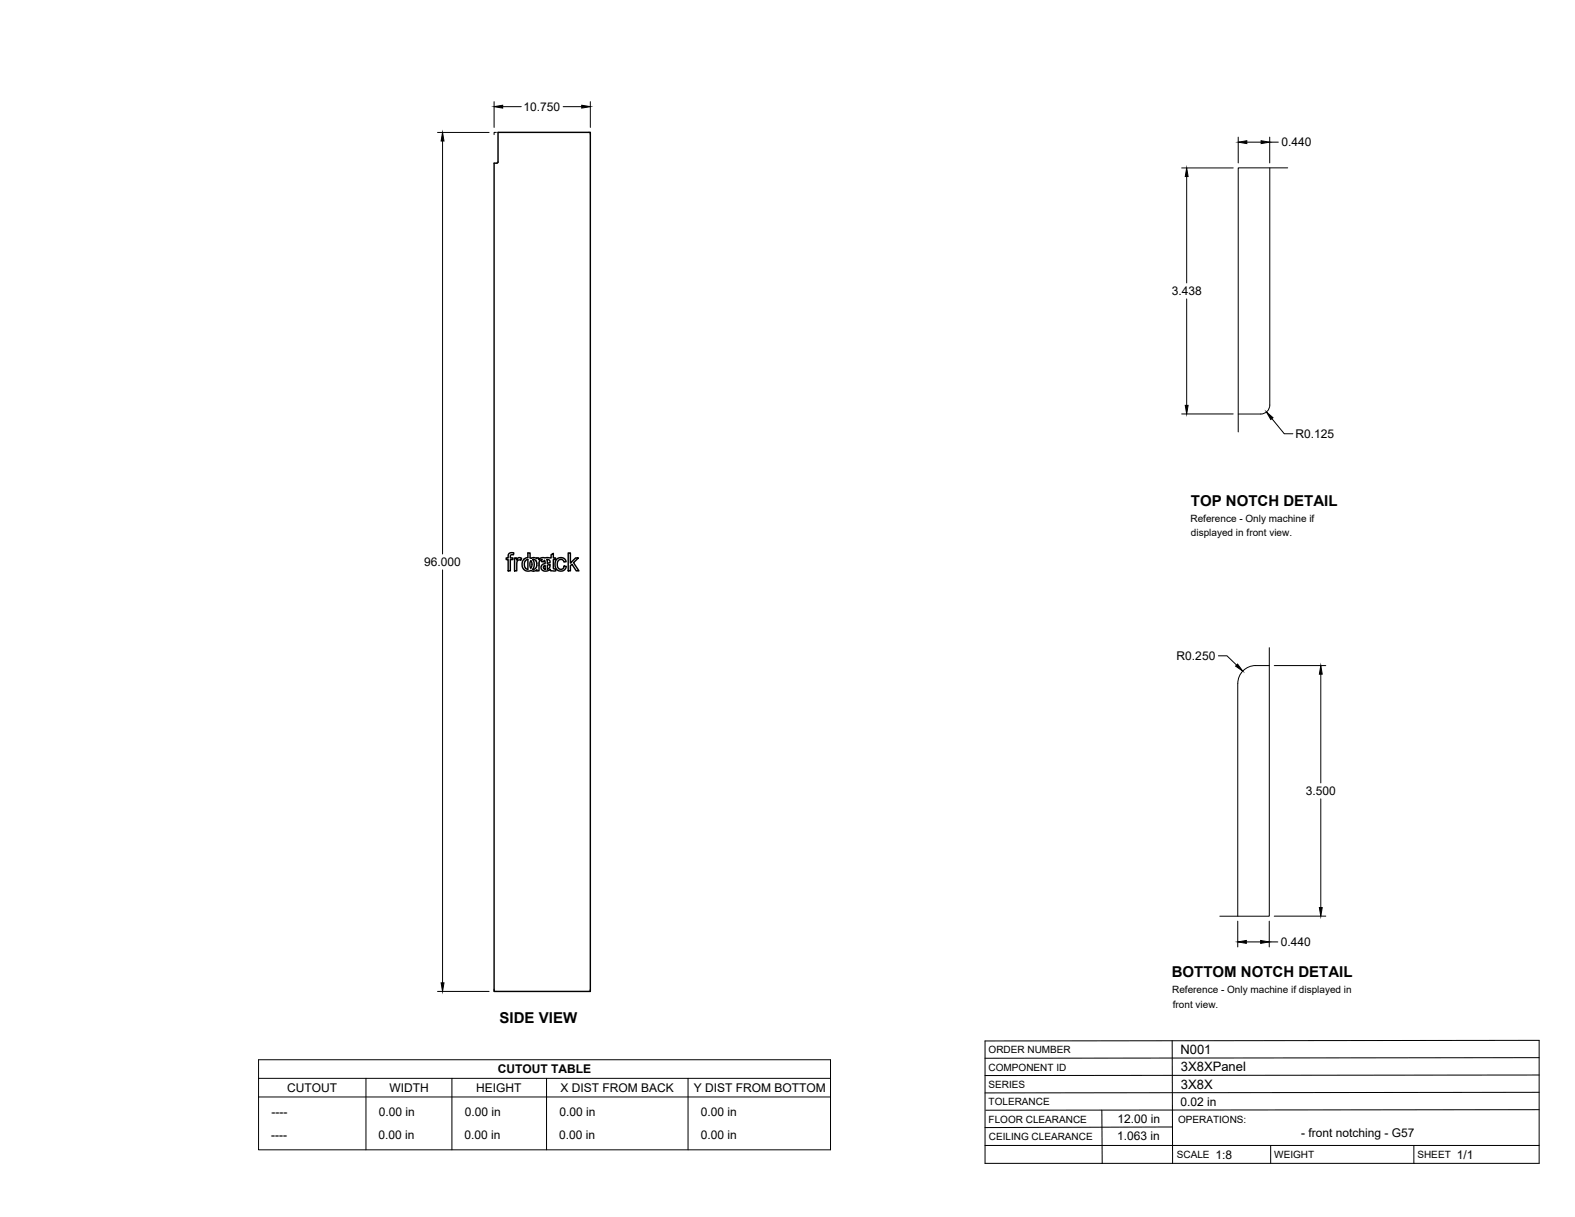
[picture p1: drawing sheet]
<svg xmlns="http://www.w3.org/2000/svg" width="559mm" height="432mm" viewBox="0 0 559 432" stroke-linecap="round" stroke-linejoin="round" font-family="sans-serif">
<!-- layer: Visible -->
<path d="M176.3 57.9l.4-.4v-10.5h32.7v304.8h-34.1v-293.9h1M180.6 196.4l.8-.3 .9 .1-.1 .7a.72 .72 0 0 0-.8-.1 .72 .72 0 0 0-.3 .7v.5h.9v.5h-.9v4h-.8v-4h-.7v-.5h.7zM182.6 198h.7v.6a1.12 1.12 0 0 1 1.8-.5l-.3 .7a1.02 1.02 0 0 0-1.2 .1 1.02 1.02 0 0 0-.3 1.2v2.4h-.7zM186.4 198.9l.9-.4v3.5l-.7-.3-.5-.7v-1.2zM187.3 196.2h.8v1.7l.3 .2a1.78 1.78 0 0 1 2.1 .1v-.2h.7v.6a2.45 2.45 0 0 1 2.5-.7l1.8 .1v-1.2l.8-.5v1.7h.8v.5h-.8v2.7a.46 .46 0 0 0 .1 .6 .46 .46 0 0 0 .5 .1l.2-.1 .1 .7h-1.8l-.2-.5a1.75 1.75 0 0 1-2 .7 1.75 1.75 0 0 1-1.2-1.7l.5-.7a.73 .73 0 0 0 .9-.5 .73 .73 0 0 0-.4-.9l-.2 .5-.7-.1 .3-.8a1.53 1.53 0 0 0-1.2 2.2v1.8h-.7v-.3l-.9 .4-1.5-.1a2.38 2.38 0 0 1-2.9-1.9 2.38 2.38 0 0 1 2.1-2.8zM188.4 198.9l.3 .8v1.1a.38 .38 0 0 1-.2 .6 .38 .38 0 0 1-.5-.5v-1.2zM189 198.5a1.22 1.22 0 0 1 1.5 1.4v.7a1.31 1.31 0 0 1-1.5 1.4l.5-.9v-.9zM194 198.5a.85 .85 0 0 1 .9 .2 .85 .85 0 0 1 .1 1 .49 .49 0 0 1-.6 .1 .49 .49 0 0 1-.2-.6zM197.5 198.4a1.96 1.96 0 0 1 3.4 .9l-.8 .1a1.26 1.26 0 0 0-1.6-.8 1.26 1.26 0 0 0-.8 1.6l.2 1.1 .6 .6a1.16 1.16 0 0 0 1.7-1l.7 .1-.3 .9a2.07 2.07 0 0 1-2.5 .6 2.07 2.07 0 0 1-1.2-2.2l.1-1zM201.6 196.2h.8v3.6l1.8-1.8h1l-1.7 1.6 1.9 2.9h-1l-1.5-2.3-.5 .5v1.8h-.8zM193 200.9l.4-.3v1.4h-.2a.71 .71 0 0 1-.2-1.1zM194.2 200.5l.8-.2a1.22 1.22 0 0 1-.8 1.7z" fill="none" stroke="#000" stroke-width=".51"/>
<!-- layer: Reference -->
<path d="M176.1 47h-.8v.8M208.6 47h.8v.8M450.5 59.6v84.1a3.2 3.2 0 0 1-3.2 3.2h-8M456.9 59.6h-17.6v93.6M450.3 236.2a12.8 12.8 0 0 0-7.7 .6 6.4 6.4 0 0 0-3.4 5.7l-.1 82.6M450.3 229.8v95.3h-17.5M175.3 351v.8h.8M209.4 351v.8h-.8" fill="none" stroke="#000" stroke-width=".35"/>
<!-- layer: Titleblock -->
<path d="M349.5 369.3l196.6-.2v43.7h-196.6zM415.9 369.3l.1 43.5M546.1 375.3l-196.6 .2M390.9 393.9l.2 18.9M416 399.9l-66.5 .2M546.1 393.7l-196.3 .2M546.1 387.6l-196.6 .2M546.1 381.4l-196.6 .2M349.5 406.4h196.6M450.8 406.4v6.4M501.6 406.4v6.4" fill="none" stroke="#000" stroke-width=".36"/>
<!-- layer: Custom Tables -->
<path d="M91.7 376h203v32h-203zM91.7 382.6h203M91.7 389.2h203M129.8 382.6v25.4M160.3 382.6v25.4M193.9 382.6v25.4M244.1 382.6v25.4" fill="none" stroke="#000" stroke-width=".35"/>
<!-- layer: FD_Dimensions -->
<g fill="none" stroke="#000" stroke-width=".35">
<path d="M175.3 36.1v9.1M178.4 37.8h6.5M199.8 37.8h6.6M209.4 36.1v9.1M155.2 47h18.3M157 50v146.6M419.2 59.6h18.3M439.3 48.7v9.1M442.4 50.4h5M450.5 48.7v9.1M450.5 50.4h3M421 62.6v37.8"/>
<path d="M421 106.1v37.7M419.2 146.9h18.3M451.3 148.5l4.4 5.4h3M157 202.2v146.5M432.3 232.7h3l3.4 3.3M452.1 236.2h18.3M468.6 239.2v38.6M468.6 283.4v38.6M439.1 326.8v9.2M442.2 334.2h5.1M450.3 326.8v9.2M450.3 334.2h3.1"/>
<path d="M452.1 325.1h18.3M155.2 351.8h18.3"/>
</g>
<g fill="#000" stroke="#000" stroke-width=".35">
<path d="M175.3 37.8l3.1-.5v1.1zM206.4 37.3l3 .5-3 .6zM157 47l.5 3h-1zM439.3 50.4l3.1-.5v1zM447.4 49.9l3.1 .5-3.1 .5zM421 59.6l.5 3h-1zM420.5 143.8h1l-.5 3.1zM449.3 146.2l2.4 2-.8 .6zM439.1 235.6l1.8 2.5-2.5-1.8zM468.6 236.2l.5 3h-1zM439.1 334.2l3.1-.5v1zM447.3 333.7l3 .5-3 .5z"/>
<path d="M468.1 322h1l-.5 3.1zM156.5 348.7h1l-.5 3.1z"/>
</g>
<g font-size="5.3">
<text x="422.6" y="179.5">TOP NOTCH DETAIL</text>
<text x="415.8" y="346.8">BOTTOM NOTCH DETAIL</text>
<text x="177.3" y="363.1">SIDE VIEW</text>
</g>
<g font-size="4.6">
<text x="418.8" y="373.8">N001</text>
<text x="419" y="380.1">3X8XPanel</text>
<text x="419" y="386.2">3X8X</text>
</g>
<g font-size="4.3">
<text x="185.7" y="39.3">10.750</text>
<text x="454.6" y="51.9">0.440</text>
<text x="415.7" y="104.7">3.438</text>
<text x="459.6" y="155.4">R0.125</text>
<text x="150.5" y="200.9">96.000</text>
<text x="417.5" y="234.2">R0.250</text>
<text x="463.3" y="282.1">3.500</text>
<text x="454.5" y="335.7">0.440</text>
<text x="176.6" y="380.8">CUTOUT TABLE</text>
<text x="101.9" y="387.4">CUTOUT</text>
<text x="138.2" y="387.4">WIDTH</text>
<text x="169" y="387.4">HEIGHT</text>
<text x="198.9" y="387.4">X DIST FROM BACK</text>
<text x="246.1" y="387.4">Y DIST FROM BOTTOM</text>
<text x="418.8" y="392.4">0.02 in</text>
<text x="96.3" y="396.1">----</text>
<text x="134.4" y="396.1">0.00 in</text>
<text x="164.9" y="396.1">0.00 in</text>
<text x="198.5" y="396.1">0.00 in</text>
<text x="248.7" y="396.1">0.00 in</text>
<text x="396.5" y="398.3">12.00 in</text>
<text x="96.2" y="404">----</text>
<text x="134.3" y="404">0.00 in</text>
<text x="164.8" y="404">0.00 in</text>
<text x="198.4" y="404">0.00 in</text>
<text x="248.6" y="404">0.00 in</text>
<text x="396.3" y="404.3">1.063 in</text>
<text x="461.7" y="403.3">- front notching - G57</text>
<text x="431.3" y="411.1">1:8</text>
<text x="516.9" y="411.1">1/1</text>
</g>
<g font-size="3.5">
<text x="422.4" y="185">Reference - Only machine if</text>
<text x="422.6" y="190.2">displayed in front view.</text>
<text x="415.9" y="352.4">Reference - Only machine if displayed in</text>
<text x="416.1" y="357.5">front view.</text>
<text x="350.8" y="373.6">ORDER NUMBER</text>
<text x="350.8" y="379.9">COMPONENT ID</text>
<text x="350.8" y="386.1">SERIES</text>
<text x="350.8" y="392.2">TOLERANCE</text>
<text x="350.8" y="398.4">FLOOR CLEARANCE</text>
<text x="418" y="398.4">OPERATIONS:</text>
<text x="350.8" y="404.4">CEILING CLEARANCE</text>
<text x="417.5" y="410.9">SCALE</text>
<text x="452.1" y="410.9">WEIGHT</text>
<text x="502.9" y="410.9">SHEET</text>
</g>
</svg>
